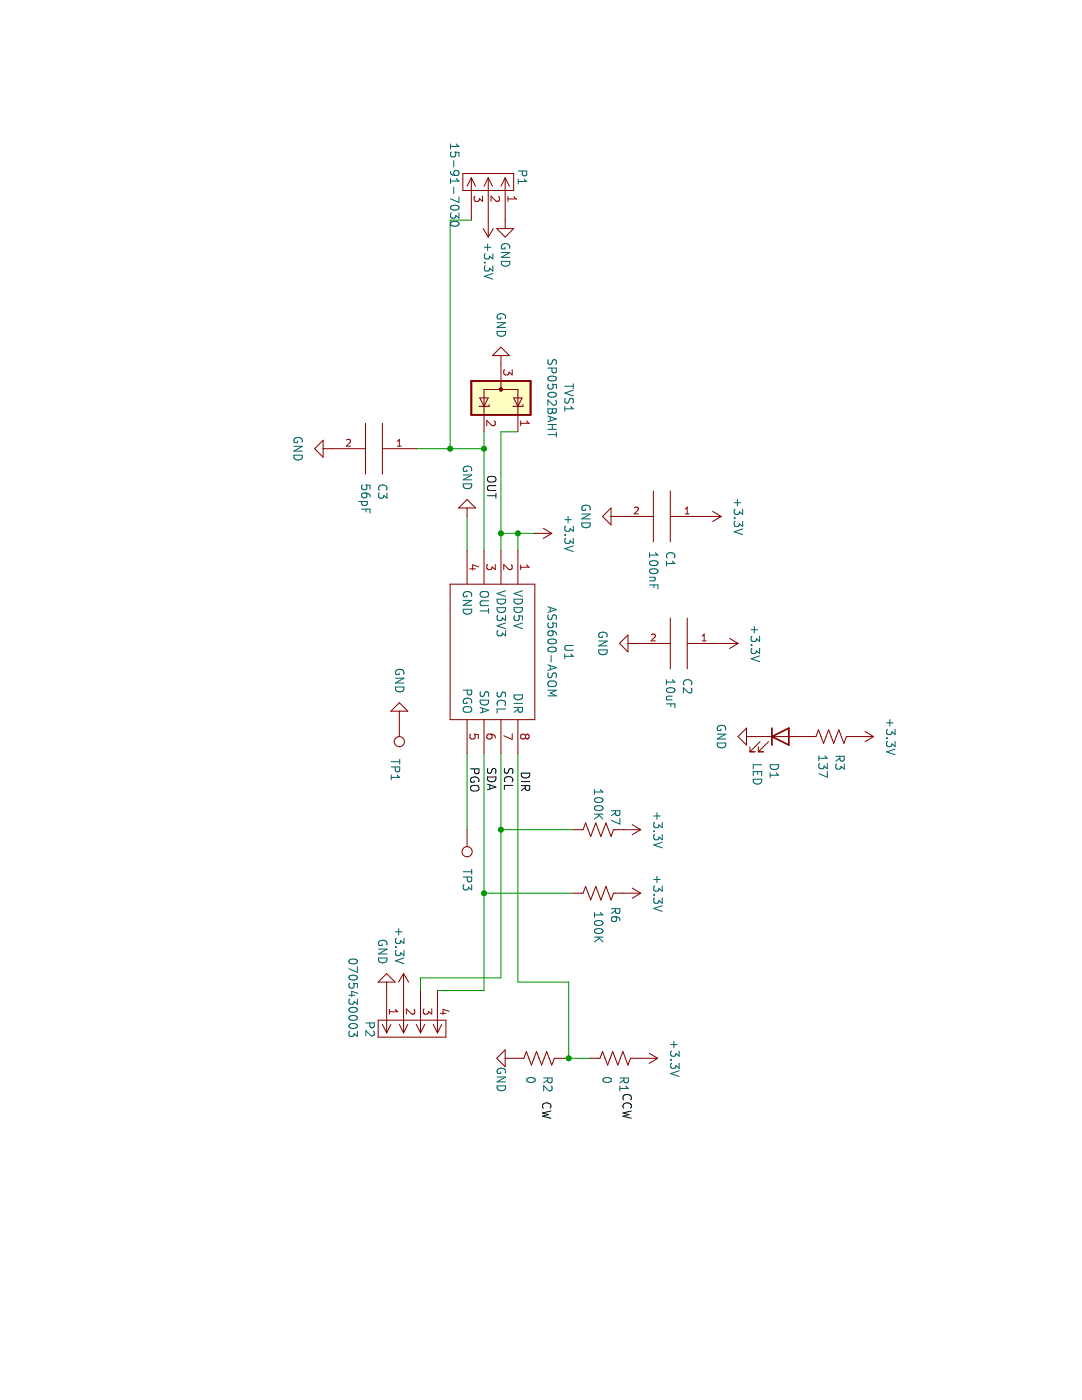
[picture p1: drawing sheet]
(kicad_sch (version 20230121) (generator eeschema)

 (paper "A5")

 (title_block
  (title "MAVcoder - Magnetic Shaft Encoder")
  (date "2023-03-06")
  (rev "4")
  (company "4272 Maverick Robotics"))

 (lib_symbols
  (symbol "Connector:TestPoint" (pin_numbers hide) (pin_names (offset 0.762) hide) (in_bom yes) (on_board yes)
   (property "Reference" "TP" (at 0 6.858 0) (effects (font (size 1.27 1.27))))
   (property "Value" "TestPoint" (at 0 5.08 0) (effects (font (size 1.27 1.27))))
   (property "Footprint" "" (at 5.08 0 0) (effects (font (size 1.27 1.27)) hide))
   (property "Datasheet" "~" (at 5.08 0 0) (effects (font (size 1.27 1.27)) hide))
   (symbol "TestPoint_0_1"
    (circle (center 0 3.302) (radius 0.762) (stroke (width 0) (type default)) (fill (type none))))
   (symbol "TestPoint_1_1"
    (pin passive line (at 0 0 90) (length 2.54) (name "1" (effects (font (size 1.27 1.27)))) (number "1" (effects (font (size 1.27 1.27)))))))
  (symbol "Device:LED" (pin_numbers hide) (pin_names (offset 1.016) hide) (in_bom yes) (on_board yes)
   (property "Reference" "D" (at 0 2.54 0) (effects (font (size 1.27 1.27))))
   (property "Value" "LED" (at 0 -2.54 0) (effects (font (size 1.27 1.27))))
   (property "Footprint" "" (at 0 0 0) (effects (font (size 1.27 1.27)) hide))
   (property "Datasheet" "~" (at 0 0 0) (effects (font (size 1.27 1.27)) hide))
   (symbol "LED_0_1"
    (polyline (pts (xy -1.27 -1.27) (xy -1.27 1.27)) (stroke (width 0.254) (type default)) (fill (type none)))
    (polyline (pts (xy -1.27 0) (xy 1.27 0)) (stroke (width 0) (type default)) (fill (type none)))
    (polyline (pts (xy 1.27 -1.27) (xy 1.27 1.27) (xy -1.27 0) (xy 1.27 -1.27)) (stroke (width 0.254) (type default)) (fill (type none)))
    (polyline (pts (xy -3.048 -0.762) (xy -4.572 -2.286) (xy -3.81 -2.286) (xy -4.572 -2.286) (xy -4.572 -1.524)) (stroke (width 0) (type default)) (fill (type none)))
    (polyline (pts (xy -1.778 -0.762) (xy -3.302 -2.286) (xy -2.54 -2.286) (xy -3.302 -2.286) (xy -3.302 -1.524)) (stroke (width 0) (type default)) (fill (type none))))
   (symbol "LED_1_1"
    (pin passive line (at -3.81 0 0) (length 2.54) (name "K" (effects (font (size 1.27 1.27)))) (number "1" (effects (font (size 1.27 1.27)))))
    (pin passive line (at 3.81 0 180) (length 2.54) (name "A" (effects (font (size 1.27 1.27)))) (number "2" (effects (font (size 1.27 1.27)))))))
  (symbol "Device:R_US" (pin_numbers hide) (pin_names (offset 0)) (in_bom yes) (on_board yes)
   (property "Reference" "R" (at 2.54 0 90) (effects (font (size 1.27 1.27))))
   (property "Value" "R_US" (at -2.54 0 90) (effects (font (size 1.27 1.27))))
   (property "Footprint" "" (at 1.016 -0.254 90) (effects (font (size 1.27 1.27)) hide))
   (property "Datasheet" "~" (at 0 0 0) (effects (font (size 1.27 1.27)) hide))
   (symbol "R_US_0_1"
    (polyline (pts (xy 0 -2.286) (xy 0 -2.54)) (stroke (width 0) (type default)) (fill (type none)))
    (polyline (pts (xy 0 2.286) (xy 0 2.54)) (stroke (width 0) (type default)) (fill (type none)))
    (polyline (pts (xy 0 -0.762) (xy 1.016 -1.143) (xy 0 -1.524) (xy -1.016 -1.905) (xy 0 -2.286)) (stroke (width 0) (type default)) (fill (type none)))
    (polyline (pts (xy 0 0.762) (xy 1.016 0.381) (xy 0 0) (xy -1.016 -0.381) (xy 0 -0.762)) (stroke (width 0) (type default)) (fill (type none)))
    (polyline (pts (xy 0 2.286) (xy 1.016 1.905) (xy 0 1.524) (xy -1.016 1.143) (xy 0 0.762)) (stroke (width 0) (type default)) (fill (type none))))
   (symbol "R_US_1_1"
    (pin passive line (at 0 3.81 270) (length 1.27) (name "~" (effects (font (size 1.27 1.27)))) (number "1" (effects (font (size 1.27 1.27)))))
    (pin passive line (at 0 -3.81 90) (length 1.27) (name "~" (effects (font (size 1.27 1.27)))) (number "2" (effects (font (size 1.27 1.27)))))))
  (symbol "Power_Protection:SP0502BAHT" (pin_names hide) (in_bom yes) (on_board yes)
   (property "Reference" "D" (at 5.715 2.54 0) (effects (font (size 1.27 1.27)) (justify left)))
   (property "Value" "SP0502BAHT" (at 5.715 0.635 0) (effects (font (size 1.27 1.27)) (justify left)))
   (property "Footprint" "Package_TO_SOT_SMD:SOT-23" (at 5.715 -1.27 0) (effects (font (size 1.27 1.27)) (justify left) hide))
   (property "Datasheet" "http://www.littelfuse.com/~/media/files/littelfuse/technical%20resources/documents/data%20sheets/sp05xxba.pdf" (at 3.175 3.175 0) (effects (font (size 1.27 1.27)) hide))
   (symbol "SP0502BAHT_0_0"
    (pin passive line (at 0 -5.08 90) (length 2.54) (name "A" (effects (font (size 1.27 1.27)))) (number "3" (effects (font (size 1.27 1.27))))))
   (symbol "SP0502BAHT_0_1"
    (rectangle (start -4.445 2.54) (end 4.445 -2.54) (stroke (width 0.254) (type default)) (fill (type background)))
    (circle (center 0 -1.27) (radius 0.254) (stroke (width 0) (type default)) (fill (type outline)))
    (polyline (pts (xy -2.54 2.54) (xy -2.54 1.27)) (stroke (width 0) (type default)) (fill (type none)))
    (polyline (pts (xy 0 -1.27) (xy 0 -2.54)) (stroke (width 0) (type default)) (fill (type none)))
    (polyline (pts (xy 2.54 2.54) (xy 2.54 1.27)) (stroke (width 0) (type default)) (fill (type none)))
    (polyline (pts (xy -3.302 1.016) (xy -3.302 1.27) (xy -1.905 1.27) (xy -1.778 1.27)) (stroke (width 0) (type default)) (fill (type none)))
    (polyline (pts (xy -2.54 1.27) (xy -2.54 -1.27) (xy 2.54 -1.27) (xy 2.54 1.27)) (stroke (width 0) (type default)) (fill (type none)))
    (polyline (pts (xy -2.54 1.27) (xy -1.905 0) (xy -3.175 0) (xy -2.54 1.27)) (stroke (width 0) (type default)) (fill (type none)))
    (polyline (pts (xy 1.778 1.016) (xy 1.778 1.27) (xy 3.175 1.27) (xy 3.302 1.27)) (stroke (width 0) (type default)) (fill (type none)))
    (polyline (pts (xy 2.54 1.27) (xy 1.905 0) (xy 3.175 0) (xy 2.54 1.27)) (stroke (width 0) (type default)) (fill (type none))))
   (symbol "SP0502BAHT_1_1"
    (pin passive line (at -2.54 5.08 270) (length 2.54) (name "K" (effects (font (size 1.27 1.27)))) (number "1" (effects (font (size 1.27 1.27)))))
    (pin passive line (at 2.54 5.08 270) (length 2.54) (name "K" (effects (font (size 1.27 1.27)))) (number "2" (effects (font (size 1.27 1.27)))))))
  (symbol "import:0015912045" (pin_names (offset 0.762)) (in_bom yes) (on_board yes)
   (property "Reference" "P?" (at 3.81 7.62 0) (effects (font (size 1.27 1.27)) (justify left)))
   (property "Value" "0015912045" (at -5.715 -5.08 0) (effects (font (size 1.27 1.27)) (justify left)))
   (property "Footprint" "0015912045" (at 16.51 2.54 0) (effects (font (size 1.27 1.27)) (justify left) hide))
   (property "Datasheet" "https://www.molex.com/pdm_docs/sd/015912045_sd.pdf" (at 16.51 0 0) (effects (font (size 1.27 1.27)) (justify left) hide))
   (property "Description" "2.54mm Pitch SL Wire-to-Board Header, Low Profile, Surface Mount, Single Row, Right-Angle, 3.05mm Pocket, Shrouded, with Press-fit Plastic Peg,  Circuits, Tin (Sn) Plating, Embossed Tape Packaging" (at 16.51 -2.54 0) (effects (font (size 1.27 1.27)) (justify left) hide))
   (property "Height" "7.38" (at 16.51 -5.08 0) (effects (font (size 1.27 1.27)) (justify left) hide))
   (property "Manufacturer_Name" "Molex" (at 16.51 -7.62 0) (effects (font (size 1.27 1.27)) (justify left) hide))
   (property "Manufacturer_Part_Number" "0015912045" (at 16.51 -10.16 0) (effects (font (size 1.27 1.27)) (justify left) hide))
   (property "Mouser Part Number" "N/A" (at 16.51 -12.7 0) (effects (font (size 1.27 1.27)) (justify left) hide))
   (property "Mouser Price/Stock" "https://www.mouser.com/Search/Refine.aspx?Keyword=N%2FA" (at 16.51 -15.24 0) (effects (font (size 1.27 1.27)) (justify left) hide))
   (property "Arrow Part Number" "0015912045" (at 16.51 -17.78 0) (effects (font (size 1.27 1.27)) (justify left) hide))
   (property "Arrow Price/Stock" "https://www.arrow.com/en/products/0015912045/molex" (at 16.51 -20.32 0) (effects (font (size 1.27 1.27)) (justify left) hide))
   (symbol "0015912045_0_0"
    (pin passive line (at -0.635 5.08 0) (length 6.35) (name "" (effects (font (size 1.27 1.27)))) (number "1" (effects (font (size 1.27 1.27)))))
    (pin passive line (at -0.635 2.54 0) (length 6.35) (name "" (effects (font (size 1.27 1.27)))) (number "2" (effects (font (size 1.27 1.27)))))
    (pin passive line (at -0.635 0 0) (length 6.35) (name "" (effects (font (size 1.27 1.27)))) (number "3" (effects (font (size 1.27 1.27)))))
    (pin passive line (at -0.635 -2.54 0) (length 6.35) (name "" (effects (font (size 1.27 1.27)))) (number "4" (effects (font (size 1.27 1.27))))))
   (symbol "0015912045_0_1"
    (polyline (pts (xy 5.715 -2.54) (xy 4.445 -3.175)) (stroke (width 0) (type default)) (fill (type none)))
    (polyline (pts (xy 5.715 -2.54) (xy 4.445 -1.905)) (stroke (width 0) (type default)) (fill (type none)))
    (polyline (pts (xy 5.715 0) (xy 4.445 -0.635)) (stroke (width 0) (type default)) (fill (type none)))
    (polyline (pts (xy 5.715 0) (xy 4.445 0.635)) (stroke (width 0) (type default)) (fill (type none)))
    (polyline (pts (xy 5.715 2.54) (xy 4.445 1.905)) (stroke (width 0) (type default)) (fill (type none)))
    (polyline (pts (xy 5.715 2.54) (xy 4.445 3.175)) (stroke (width 0) (type default)) (fill (type none)))
    (polyline (pts (xy 5.715 5.08) (xy 4.445 4.445)) (stroke (width 0) (type default)) (fill (type none)))
    (polyline (pts (xy 5.715 5.08) (xy 4.445 5.715)) (stroke (width 0) (type default)) (fill (type none)))
    (polyline (pts (xy 3.81 6.35) (xy 6.35 6.35) (xy 6.35 -3.81) (xy 3.81 -3.81) (xy 3.81 6.35)) (stroke (width 0.1524) (type default)) (fill (type none)))))
  (symbol "import:15-91-7030" (pin_names (offset 0.762)) (in_bom yes) (on_board yes)
   (property "Reference" "P?" (at 3.175 5.08 0) (effects (font (size 1.27 1.27)) (justify left)))
   (property "Value" "15-91-7030" (at -6.985 -5.08 0) (effects (font (size 1.27 1.27)) (justify left)))
   (property "Footprint" "15917030" (at 16.51 2.54 0) (effects (font (size 1.27 1.27)) (justify left) hide))
   (property "Datasheet" "https://componentsearchengine.com/Datasheets/1/15-91-7030.pdf" (at 16.51 0 0) (effects (font (size 1.27 1.27)) (justify left) hide))
   (property "Description" "2.54mm Pitch SL Wire-to-Board Header, Low Profile, Surface Mount, Single Row, Right-Angle, 3.05mm Pocket, Shrouded, with Press-fit Plastic Peg,  Circuits, Tin (Sn) Plating, Embossed Tape Packaging" (at 16.51 -2.54 0) (effects (font (size 1.27 1.27)) (justify left) hide))
   (property "Height" "7.38" (at 16.51 -5.08 0) (effects (font (size 1.27 1.27)) (justify left) hide))
   (property "Mouser Part Number" "538-15-91-7030" (at 16.51 -7.62 0) (effects (font (size 1.27 1.27)) (justify left) hide))
   (property "Mouser Price/Stock" "https://www.mouser.com/Search/Refine.aspx?Keyword=538-15-91-7030" (at 16.51 -10.16 0) (effects (font (size 1.27 1.27)) (justify left) hide))
   (property "Manufacturer_Name" "Molex" (at 16.51 -12.7 0) (effects (font (size 1.27 1.27)) (justify left) hide))
   (property "Manufacturer_Part_Number" "15-91-7030" (at 16.51 -15.24 0) (effects (font (size 1.27 1.27)) (justify left) hide))
   (symbol "15-91-7030_0_0"
    (pin passive line (at -1.27 2.54 0) (length 6.35) (name "" (effects (font (size 1.27 1.27)))) (number "1" (effects (font (size 1.27 1.27)))))
    (pin passive line (at -1.27 0 0) (length 6.35) (name "" (effects (font (size 1.27 1.27)))) (number "2" (effects (font (size 1.27 1.27)))))
    (pin passive line (at -1.27 -2.54 0) (length 6.35) (name "" (effects (font (size 1.27 1.27)))) (number "3" (effects (font (size 1.27 1.27))))))
   (symbol "15-91-7030_0_1"
    (polyline (pts (xy 5.08 -2.54) (xy 3.81 -3.175)) (stroke (width 0) (type default)) (fill (type none)))
    (polyline (pts (xy 5.08 -2.54) (xy 3.81 -1.905)) (stroke (width 0) (type default)) (fill (type none)))
    (polyline (pts (xy 5.08 0) (xy 3.81 -0.635)) (stroke (width 0) (type default)) (fill (type none)))
    (polyline (pts (xy 5.08 0) (xy 3.81 0.635)) (stroke (width 0) (type default)) (fill (type none)))
    (polyline (pts (xy 5.08 2.54) (xy 3.81 1.905)) (stroke (width 0) (type default)) (fill (type none)))
    (polyline (pts (xy 5.08 2.54) (xy 3.81 3.175)) (stroke (width 0) (type default)) (fill (type none)))
    (polyline (pts (xy 3.175 3.81) (xy 5.715 3.81) (xy 5.715 -3.81) (xy 3.175 -3.81) (xy 3.175 3.81)) (stroke (width 0.1524) (type default)) (fill (type none)))))
  (symbol "import:AS5600-ASOM" (pin_names (offset 0.762)) (in_bom yes) (on_board yes)
   (property "Reference" "IC" (at 26.67 7.62 0) (effects (font (size 1.27 1.27)) (justify left)))
   (property "Value" "AS5600-ASOM" (at 26.67 5.08 0) (effects (font (size 1.27 1.27)) (justify left)))
   (property "Footprint" "SOIC127P600X175-8N" (at 26.67 2.54 0) (effects (font (size 1.27 1.27)) (justify left) hide))
   (property "Datasheet" "https://datasheet.datasheetarchive.com/originals/distributors/DKDS-11/214624.pdf" (at 26.67 0 0) (effects (font (size 1.27 1.27)) (justify left) hide))
   (property "Description" "IC SENSOR MAG ROTARY 12BIT 8SOIC" (at 26.67 -2.54 0) (effects (font (size 1.27 1.27)) (justify left) hide))
   (property "Height" "1.75" (at 26.67 -5.08 0) (effects (font (size 1.27 1.27)) (justify left) hide))
   (property "Mouser Part Number" "985-AS5600-ASOM" (at 26.67 -7.62 0) (effects (font (size 1.27 1.27)) (justify left) hide))
   (property "Mouser Price/Stock" "https://www.mouser.co.uk/ProductDetail/ams/AS5600-ASOM?qs=KTMMzrZdriG6aU1h9lJCUQ%3D%3D" (at 26.67 -10.16 0) (effects (font (size 1.27 1.27)) (justify left) hide))
   (property "Manufacturer_Name" "ams" (at 26.67 -12.7 0) (effects (font (size 1.27 1.27)) (justify left) hide))
   (property "Manufacturer_Part_Number" "AS5600-ASOM" (at 26.67 -15.24 0) (effects (font (size 1.27 1.27)) (justify left) hide))
   (symbol "AS5600-ASOM_0_0"
    (pin passive line (at 0 0 0) (length 5.08) (name "VDD5V" (effects (font (size 1.27 1.27)))) (number "1" (effects (font (size 1.27 1.27)))))
    (pin passive line (at 0 -2.54 0) (length 5.08) (name "VDD3V3" (effects (font (size 1.27 1.27)))) (number "2" (effects (font (size 1.27 1.27)))))
    (pin passive line (at 0 -5.08 0) (length 5.08) (name "OUT" (effects (font (size 1.27 1.27)))) (number "3" (effects (font (size 1.27 1.27)))))
    (pin passive line (at 0 -7.62 0) (length 5.08) (name "GND" (effects (font (size 1.27 1.27)))) (number "4" (effects (font (size 1.27 1.27)))))
    (pin passive line (at 30.48 -7.62 180) (length 5.08) (name "PGO" (effects (font (size 1.27 1.27)))) (number "5" (effects (font (size 1.27 1.27)))))
    (pin passive line (at 30.48 -5.08 180) (length 5.08) (name "SDA" (effects (font (size 1.27 1.27)))) (number "6" (effects (font (size 1.27 1.27)))))
    (pin passive line (at 30.48 -2.54 180) (length 5.08) (name "SCL" (effects (font (size 1.27 1.27)))) (number "7" (effects (font (size 1.27 1.27)))))
    (pin passive line (at 30.48 0 180) (length 5.08) (name "DIR" (effects (font (size 1.27 1.27)))) (number "8" (effects (font (size 1.27 1.27))))))
   (symbol "AS5600-ASOM_0_1"
    (polyline (pts (xy 5.08 2.54) (xy 25.4 2.54) (xy 25.4 -10.16) (xy 5.08 -10.16) (xy 5.08 2.54)) (stroke (width 0.1524) (type default)) (fill (type none)))))
  (symbol "power:+3.3V" (power) (pin_names (offset 0)) (in_bom yes) (on_board yes)
   (property "Reference" "#PWR" (at 0 -3.81 0) (effects (font (size 1.27 1.27)) hide))
   (property "Value" "+3.3V" (at 0 3.556 0) (effects (font (size 1.27 1.27))))
   (property "Footprint" "" (at 0 0 0) (effects (font (size 1.27 1.27)) hide))
   (property "Datasheet" "" (at 0 0 0) (effects (font (size 1.27 1.27)) hide))
   (symbol "+3.3V_0_1"
    (polyline (pts (xy -0.762 1.27) (xy 0 2.54)) (stroke (width 0) (type default)) (fill (type none)))
    (polyline (pts (xy 0 0) (xy 0 2.54)) (stroke (width 0) (type default)) (fill (type none)))
    (polyline (pts (xy 0 2.54) (xy 0.762 1.27)) (stroke (width 0) (type default)) (fill (type none))))
   (symbol "+3.3V_1_1"
    (pin power_in line (at 0 0 90) (length 0) hide (name "+3.3V" (effects (font (size 1.27 1.27)))) (number "1" (effects (font (size 1.27 1.27)))))))
  (symbol "power:GND" (power) (pin_names (offset 0)) (in_bom yes) (on_board yes)
   (property "Reference" "#PWR" (at 0 -6.35 0) (effects (font (size 1.27 1.27)) hide))
   (property "Value" "GND" (at 0 -3.81 0) (effects (font (size 1.27 1.27))))
   (property "Footprint" "" (at 0 0 0) (effects (font (size 1.27 1.27)) hide))
   (property "Datasheet" "" (at 0 0 0) (effects (font (size 1.27 1.27)) hide))
   (symbol "GND_0_1"
    (polyline (pts (xy 0 0) (xy 0 -1.27) (xy 1.27 -1.27) (xy 0 -2.54) (xy -1.27 -1.27) (xy 0 -1.27)) (stroke (width 0) (type default)) (fill (type none))))
   (symbol "GND_1_1"
    (pin power_in line (at 0 0 270) (length 0) hide (name "GND" (effects (font (size 1.27 1.27)))) (number "1" (effects (font (size 1.27 1.27)))))))
  (symbol "pspice:C" (pin_names (offset 0.254)) (in_bom yes) (on_board yes)
   (property "Reference" "C" (at 2.54 3.81 90) (effects (font (size 1.27 1.27))))
   (property "Value" "C" (at 2.54 -3.81 90) (effects (font (size 1.27 1.27))))
   (property "Footprint" "" (at 0 0 0) (effects (font (size 1.27 1.27)) hide))
   (property "Datasheet" "~" (at 0 0 0) (effects (font (size 1.27 1.27)) hide))
   (symbol "C_0_1"
    (polyline (pts (xy -3.81 -1.27) (xy 3.81 -1.27)) (stroke (width 0) (type default)) (fill (type none)))
    (polyline (pts (xy -3.81 1.27) (xy 3.81 1.27)) (stroke (width 0) (type default)) (fill (type none))))
   (symbol "C_1_1"
    (pin passive line (at 0 6.35 270) (length 5.08) (name "~" (effects (font (size 1.016 1.016)))) (number "1" (effects (font (size 1.016 1.016)))))
    (pin passive line (at 0 -6.35 90) (length 5.08) (name "~" (effects (font (size 1.016 1.016)))) (number "2" (effects (font (size 1.016 1.016)))))))
  (symbol "pspice:CAP" (pin_names (offset 0.254)) (in_bom yes) (on_board yes)
   (property "Reference" "C" (at 2.54 3.81 90) (effects (font (size 1.27 1.27))))
   (property "Value" "CAP" (at 2.54 -3.81 90) (effects (font (size 1.27 1.27))))
   (property "Footprint" "" (at 0 0 0) (effects (font (size 1.27 1.27)) hide))
   (property "Datasheet" "~" (at 0 0 0) (effects (font (size 1.27 1.27)) hide))
   (symbol "CAP_0_1"
    (polyline (pts (xy -3.81 -1.27) (xy 3.81 -1.27)) (stroke (width 0) (type default)) (fill (type none)))
    (polyline (pts (xy -3.81 1.27) (xy 3.81 1.27)) (stroke (width 0) (type default)) (fill (type none))))
   (symbol "CAP_1_1"
    (pin passive line (at 0 6.35 270) (length 5.08) (name "~" (effects (font (size 1.016 1.016)))) (number "1" (effects (font (size 1.016 1.016)))))
    (pin passive line (at 0 -6.35 90) (length 5.08) (name "~" (effects (font (size 1.016 1.016)))) (number "2" (effects (font (size 1.016 1.016))))))))

 (junction (at 124.46 80.01) (diameter 0) (color 0 0 0 0))
 (junction (at 80.01 80.01) (diameter 0) (color 0 0 0 0))
 (junction (at 80.01 77.47) (diameter 0) (color 0 0 0 0))
 (junction (at 67.31 87.63) (diameter 0) (color 0 0 0 0))
 (junction (at 67.31 82.55) (diameter 0) (color 0 0 0 0))
 (junction (at 158.75 69.85) (diameter 0) (color 0 0 0 0))
 (junction (at 133.985 82.55) (diameter 0) (color 0 0 0 0))

 (wire (pts (xy 80.01 80.01) (xy 64.77 80.01)) (stroke (width 0) (type default)))
 (wire (pts (xy 146.685 92.075) (xy 148.59 92.075)) (stroke (width 0) (type default)))
 (wire (pts (xy 124.46 69.215) (xy 124.46 80.01)) (stroke (width 0) (type default)))
 (wire (pts (xy 77.47 85.09) (xy 82.55 85.09)) (stroke (width 0) (type default)))
 (wire (pts (xy 133.985 82.55) (xy 133.985 69.215)) (stroke (width 0) (type default)))
 (wire (pts (xy 113.03 77.47) (xy 147.32 77.47)) (stroke (width 0) (type default)))
 (wire (pts (xy 113.03 85.09) (xy 124.46 85.09)) (stroke (width 0) (type default)))
 (wire (pts (xy 158.75 66.675) (xy 158.75 69.85)) (stroke (width 0) (type default)))
 (wire (pts (xy 158.75 69.85) (xy 158.75 70.485)) (stroke (width 0) (type default)))
 (wire (pts (xy 67.31 87.63) (xy 67.31 92.71)) (stroke (width 0) (type default)))
 (wire (pts (xy 80.01 74.93) (xy 80.01 77.47)) (stroke (width 0) (type default)))
 (wire (pts (xy 33.02 84.455) (xy 33.02 87.63)) (stroke (width 0) (type default)))
 (wire (pts (xy 67.31 82.55) (xy 82.55 82.55)) (stroke (width 0) (type default)))
 (wire (pts (xy 148.59 82.55) (xy 148.59 89.535)) (stroke (width 0) (type default)))
 (wire (pts (xy 82.55 80.01) (xy 80.01 80.01)) (stroke (width 0) (type default)))
 (wire (pts (xy 147.32 77.47) (xy 147.32 69.85)) (stroke (width 0) (type default)))
 (wire (pts (xy 124.46 80.01) (xy 146.685 80.01)) (stroke (width 0) (type default)))
 (wire (pts (xy 146.685 80.01) (xy 146.685 92.075)) (stroke (width 0) (type default)))
 (wire (pts (xy 113.03 80.01) (xy 124.46 80.01)) (stroke (width 0) (type default)))
 (wire (pts (xy 80.01 80.01) (xy 80.01 77.47)) (stroke (width 0) (type default)))
 (wire (pts (xy 133.985 82.55) (xy 148.59 82.55)) (stroke (width 0) (type default)))
 (wire (pts (xy 67.31 82.55) (xy 67.31 87.63)) (stroke (width 0) (type default)))
 (wire (pts (xy 113.03 82.55) (xy 133.985 82.55)) (stroke (width 0) (type default)))
 (wire (pts (xy 80.01 77.47) (xy 82.55 77.47)) (stroke (width 0) (type default)))
 (wire (pts (xy 64.77 82.55) (xy 67.31 82.55)) (stroke (width 0) (type default)))
 (wire (pts (xy 64.77 80.01) (xy 64.77 77.47)) (stroke (width 0) (type default)))
 (wire (pts (xy 147.32 69.85) (xy 158.75 69.85)) (stroke (width 0) (type default)))
 (wire (pts (xy 33.02 87.63) (xy 67.31 87.63)) (stroke (width 0) (type default)))

 (label "PGO" (at 114.935 85.09 0) (fields_autoplaced) (effects (font (size 1.27 1.27)) (justify left bottom)))
 (label "CW" (at 165.1 74.295 0) (fields_autoplaced) (effects (font (size 1.27 1.27)) (justify left bottom)))
 (label "SDA" (at 114.935 82.55 0) (fields_autoplaced) (effects (font (size 1.27 1.27)) (justify left bottom)))
 (label "SCL" (at 114.935 80.01 0) (fields_autoplaced) (effects (font (size 1.27 1.27)) (justify left bottom)))
 (label "OUT" (at 71.12 82.55 0) (fields_autoplaced) (effects (font (size 1.27 1.27)) (justify left bottom)))
 (label "CCW" (at 163.83 62.23 0) (fields_autoplaced) (effects (font (size 1.27 1.27)) (justify left bottom)))
 (label "DIR" (at 115.57 77.47 0) (fields_autoplaced) (effects (font (size 1.27 1.27)) (justify left bottom)))

 (symbol (lib_id "power:GND") (at 77.47 85.09 270) (unit 1) (in_bom yes) (on_board yes) (dnp no) (fields_autoplaced)
  (property "Reference" "#PWR0106" (at 71.12 85.09 0) (effects (font (size 1.27 1.27)) hide))
  (property "Value" "GND" (at 73.66 85.0899 90) (effects (font (size 1.27 1.27)) (justify right)))
  (property "Footprint" "" (at 77.47 85.09 0) (effects (font (size 1.27 1.27)) hide))
  (property "Datasheet" "" (at 77.47 85.09 0) (effects (font (size 1.27 1.27)) hide)) (pin "1")
  (instances (project "4272MAVcoder_R4" (path "" (reference "#PWR0106") (unit 1)))))

 (symbol (lib_id "power:+3.3V") (at 33.02 81.915 270) (unit 1) (in_bom yes) (on_board yes) (dnp no) (fields_autoplaced)
  (property "Reference" "#PWR0113" (at 29.21 81.915 0) (effects (font (size 1.27 1.27)) hide))
  (property "Value" "+3.3V" (at 36.195 81.9149 90) (effects (font (size 1.27 1.27)) (justify left)))
  (property "Footprint" "" (at 33.02 81.915 0) (effects (font (size 1.27 1.27)) hide))
  (property "Datasheet" "" (at 33.02 81.915 0) (effects (font (size 1.27 1.27)) hide)) (pin "1")
  (instances (project "4272MAVcoder_R4" (path "" (reference "#PWR0113") (unit 1)))))

 (symbol (lib_id "Power_Protection:SP0502BAHT") (at 59.69 80.01 270) (unit 1) (in_bom yes) (on_board yes) (dnp no) (fields_autoplaced)
  (property "Reference" "TVS1" (at 59.69 69.85 90) (effects (font (size 1.27 1.27))))
  (property "Value" "SP0502BAHT" (at 59.69 72.39 90) (effects (font (size 1.27 1.27))))
  (property "Footprint" "Package_TO_SOT_SMD:SOT-23" (at 58.42 85.725 0) (effects (font (size 1.27 1.27)) (justify left) hide))
  (property "Datasheet" "http://www.littelfuse.com/~/media/files/littelfuse/technical%20resources/documents/data%20sheets/sp05xxba.pdf" (at 62.865 83.185 0) (effects (font (size 1.27 1.27)) hide)) (pin "3") (pin "1") (pin "2")
  (instances (project "4272MAVcoder_R4" (path "" (reference "TVS1") (unit 1)))))

 (symbol (lib_id "power:+3.3V") (at 158.75 59.055 0) (unit 1) (in_bom yes) (on_board yes) (dnp no) (fields_autoplaced)
  (property "Reference" "#PWR0111" (at 158.75 62.865 0) (effects (font (size 1.27 1.27)) hide))
  (property "Value" "+3.3V" (at 158.75 53.975 0) (effects (font (size 1.27 1.27))))
  (property "Footprint" "" (at 158.75 59.055 0) (effects (font (size 1.27 1.27)) hide))
  (property "Datasheet" "" (at 158.75 59.055 0) (effects (font (size 1.27 1.27)) hide)) (pin "1")
  (instances (project "4272MAVcoder_R4" (path "" (reference "#PWR0111") (unit 1)))))

 (symbol (lib_id "Device:R_US") (at 158.75 62.865 0) (unit 1) (in_bom yes) (on_board yes) (dnp no) (fields_autoplaced)
  (property "Reference" "R1" (at 161.29 61.5949 0) (effects (font (size 1.27 1.27)) (justify left)))
  (property "Value" "0" (at 161.29 64.1349 0) (effects (font (size 1.27 1.27)) (justify left)))
  (property "Footprint" "Resistor_SMD:R_0603_1608Metric_Pad0.98x0.95mm_HandSolder" (at 159.766 63.119 90) (effects (font (size 1.27 1.27)) hide))
  (property "Datasheet" "~" (at 158.75 62.865 0) (effects (font (size 1.27 1.27)) hide)) (pin "1") (pin "2")
  (instances (project "4272MAVcoder_R4" (path "" (reference "R1") (unit 1)))))

 (symbol (lib_id "power:GND") (at 96.52 59.69 0) (unit 1) (in_bom yes) (on_board yes) (dnp no) (fields_autoplaced)
  (property "Reference" "#PWR0103" (at 96.52 66.04 0) (effects (font (size 1.27 1.27)) hide))
  (property "Value" "GND" (at 96.52 64.77 0) (effects (font (size 1.27 1.27))))
  (property "Footprint" "" (at 96.52 59.69 0) (effects (font (size 1.27 1.27)) hide))
  (property "Datasheet" "" (at 96.52 59.69 0) (effects (font (size 1.27 1.27)) hide)) (pin "1")
  (instances (project "4272MAVcoder_R4" (path "" (reference "#PWR0103") (unit 1)))))

 (symbol (lib_id "Device:R_US") (at 110.49 30.48 0) (unit 1) (in_bom yes) (on_board yes) (dnp no) (fields_autoplaced)
  (property "Reference" "R3" (at 113.03 29.2099 0) (effects (font (size 1.27 1.27)) (justify left)))
  (property "Value" "137" (at 113.03 31.7499 0) (effects (font (size 1.27 1.27)) (justify left)))
  (property "Footprint" "Resistor_SMD:R_0603_1608Metric_Pad0.98x0.95mm_HandSolder" (at 111.506 30.734 90) (effects (font (size 1.27 1.27)) hide))
  (property "Datasheet" "~" (at 110.49 30.48 0) (effects (font (size 1.27 1.27)) hide)) (pin "1") (pin "2")
  (instances (project "4272MAVcoder_R4" (path "" (reference "R3") (unit 1)))))

 (symbol (lib_id "import:0015912045") (at 149.225 92.075 0) (mirror x) (unit 1) (in_bom yes) (on_board yes) (dnp no)
  (property "Reference" "P2" (at 153.035 99.695 0) (effects (font (size 1.27 1.27)) (justify left)))
  (property "Value" "0705430003" (at 143.51 102.235 0) (effects (font (size 1.27 1.27)) (justify left)))
  (property "Footprint" "Connector_Molex:Molex_SL_171971-0004_1x04_P2.54mm_Vertical" (at 165.735 94.615 0) (effects (font (size 1.27 1.27)) (justify left) hide))
  (property "Datasheet" "https://www.molex.com/pdm_docs/sd/015912045_sd.pdf" (at 165.735 92.075 0) (effects (font (size 1.27 1.27)) (justify left) hide))
  (property "Description" "2.54mm Pitch SL Wire-to-Board Header, Low Profile, Surface Mount, Single Row, Right-Angle, 3.05mm Pocket, Shrouded, with Press-fit Plastic Peg,  Circuits, Tin (Sn) Plating, Embossed Tape Packaging" (at 165.735 89.535 0) (effects (font (size 1.27 1.27)) (justify left) hide))
  (property "Height" "7.38" (at 165.735 86.995 0) (effects (font (size 1.27 1.27)) (justify left) hide))
  (property "Manufacturer_Name" "Molex" (at 165.735 84.455 0) (effects (font (size 1.27 1.27)) (justify left) hide))
  (property "Manufacturer_Part_Number" "0015912045" (at 165.735 81.915 0) (effects (font (size 1.27 1.27)) (justify left) hide))
  (property "Mouser Part Number" "N/A" (at 165.735 79.375 0) (effects (font (size 1.27 1.27)) (justify left) hide))
  (property "Mouser Price/Stock" "https://www.mouser.com/Search/Refine.aspx?Keyword=N%2FA" (at 165.735 76.835 0) (effects (font (size 1.27 1.27)) (justify left) hide))
  (property "Arrow Part Number" "0015912045" (at 165.735 74.295 0) (effects (font (size 1.27 1.27)) (justify left) hide))
  (property "Arrow Price/Stock" "https://www.arrow.com/en/products/0015912045/molex" (at 165.735 71.755 0) (effects (font (size 1.27 1.27)) (justify left) hide)) (pin "1") (pin "2") (pin "3") (pin "4")
  (instances (project "4272MAVspark_R3" (path "" (reference "P2") (unit 1))) (project "4272MAVcoder_R4" (path "" (reference "P2") (unit 1)))))

 (symbol (lib_id "Device:LED") (at 110.49 38.1 90) (unit 1) (in_bom yes) (on_board yes) (dnp no) (fields_autoplaced)
  (property "Reference" "D1" (at 114.3 39.0525 90) (effects (font (size 1.27 1.27)) (justify right)))
  (property "Value" "LED" (at 114.3 41.5925 90) (effects (font (size 1.27 1.27)) (justify right)))
  (property "Footprint" "LED_THT:LED_D3.0mm" (at 110.49 38.1 0) (effects (font (size 1.27 1.27)) hide))
  (property "Datasheet" "~" (at 110.49 38.1 0) (effects (font (size 1.27 1.27)) hide)) (pin "1") (pin "2")
  (instances (project "4272MAVcoder_R4" (path "" (reference "D1") (unit 1)))))

 (symbol (lib_id "power:GND") (at 158.75 78.105 0) (unit 1) (in_bom yes) (on_board yes) (dnp no)
  (property "Reference" "#PWR0110" (at 158.75 84.455 0) (effects (font (size 1.27 1.27)) hide))
  (property "Value" "GND" (at 161.925 80.01 0) (effects (font (size 1.27 1.27))))
  (property "Footprint" "" (at 158.75 78.105 0) (effects (font (size 1.27 1.27)) hide))
  (property "Datasheet" "" (at 158.75 78.105 0) (effects (font (size 1.27 1.27)) hide)) (pin "1")
  (instances (project "4272MAVcoder_R4" (path "" (reference "#PWR0110") (unit 1)))))

 (symbol (lib_id "Connector:TestPoint") (at 107.95 95.25 270) (unit 1) (in_bom yes) (on_board yes) (dnp no) (fields_autoplaced)
  (property "Reference" "TP1" (at 113.665 95.885 90) (effects (font (size 1.27 1.27)) (justify left)))
  (property "Value" "TestPoint" (at 113.665 96.5199 90) (effects (font (size 1.27 1.27)) (justify left) hide))
  (property "Footprint" "TestPoint:TestPoint_THTPad_1.0x1.0mm_Drill0.5mm" (at 107.95 100.33 0) (effects (font (size 1.27 1.27)) hide))
  (property "Datasheet" "~" (at 107.95 100.33 0) (effects (font (size 1.27 1.27)) hide)) (pin "1")
  (instances (project "4272MAVcoder_R4" (path "" (reference "TP1") (unit 1)))))

 (symbol (lib_id "power:+3.3V") (at 80.01 74.93 0) (unit 1) (in_bom yes) (on_board yes) (dnp no) (fields_autoplaced)
  (property "Reference" "#PWR0109" (at 80.01 78.74 0) (effects (font (size 1.27 1.27)) hide))
  (property "Value" "+3.3V" (at 80.01 69.85 0) (effects (font (size 1.27 1.27))))
  (property "Footprint" "" (at 80.01 74.93 0) (effects (font (size 1.27 1.27)) hide))
  (property "Datasheet" "" (at 80.01 74.93 0) (effects (font (size 1.27 1.27)) hide)) (pin "1")
  (instances (project "4272MAVcoder_R4" (path "" (reference "#PWR0109") (unit 1)))))

 (symbol (lib_id "power:GND") (at 110.49 41.91 0) (unit 1) (in_bom yes) (on_board yes) (dnp no) (fields_autoplaced)
  (property "Reference" "#PWR0105" (at 110.49 48.26 0) (effects (font (size 1.27 1.27)) hide))
  (property "Value" "GND" (at 110.49 46.99 0) (effects (font (size 1.27 1.27))))
  (property "Footprint" "" (at 110.49 41.91 0) (effects (font (size 1.27 1.27)) hide))
  (property "Datasheet" "" (at 110.49 41.91 0) (effects (font (size 1.27 1.27)) hide)) (pin "1")
  (instances (project "4272MAVcoder_R4" (path "" (reference "#PWR0105") (unit 1)))))

 (symbol (lib_id "import:AS5600-ASOM") (at 82.55 77.47 0) (unit 1) (in_bom yes) (on_board yes) (dnp no) (fields_autoplaced)
  (property "Reference" "U1" (at 97.79 69.85 0) (effects (font (size 1.27 1.27))))
  (property "Value" "AS5600-ASOM" (at 97.79 72.39 0) (effects (font (size 1.27 1.27))))
  (property "Footprint" "Package_SO:SOIC-8_3.9x4.9mm_P1.27mm" (at 109.22 74.93 0) (effects (font (size 1.27 1.27)) (justify left) hide))
  (property "Datasheet" "https://datasheet.datasheetarchive.com/originals/distributors/DKDS-11/214624.pdf" (at 109.22 77.47 0) (effects (font (size 1.27 1.27)) (justify left) hide))
  (property "Description" "IC SENSOR MAG ROTARY 12BIT 8SOIC" (at 109.22 80.01 0) (effects (font (size 1.27 1.27)) (justify left) hide))
  (property "Height" "1.75" (at 109.22 82.55 0) (effects (font (size 1.27 1.27)) (justify left) hide))
  (property "Mouser Part Number" "985-AS5600-ASOM" (at 109.22 85.09 0) (effects (font (size 1.27 1.27)) (justify left) hide))
  (property "Mouser Price/Stock" "https://www.mouser.co.uk/ProductDetail/ams/AS5600-ASOM?qs=KTMMzrZdriG6aU1h9lJCUQ%3D%3D" (at 109.22 87.63 0) (effects (font (size 1.27 1.27)) (justify left) hide))
  (property "Manufacturer_Name" "ams" (at 109.22 90.17 0) (effects (font (size 1.27 1.27)) (justify left) hide))
  (property "Manufacturer_Part_Number" "AS5600-ASOM" (at 109.22 92.71 0) (effects (font (size 1.27 1.27)) (justify left) hide)) (pin "1") (pin "2") (pin "3") (pin "4") (pin "5") (pin "6") (pin "7") (pin "8")
  (instances (project "4272MAVcoder_R4" (path "" (reference "U1") (unit 1)))))

 (symbol (lib_id "Connector:TestPoint") (at 124.46 85.09 270) (unit 1) (in_bom yes) (on_board yes) (dnp no) (fields_autoplaced)
  (property "Reference" "TP3" (at 130.175 85.0899 90) (effects (font (size 1.27 1.27)) (justify left)))
  (property "Value" "TestPoint" (at 130.175 86.3599 90) (effects (font (size 1.27 1.27)) (justify left) hide))
  (property "Footprint" "TestPoint:TestPoint_THTPad_1.0x1.0mm_Drill0.5mm" (at 124.46 90.17 0) (effects (font (size 1.27 1.27)) hide))
  (property "Datasheet" "~" (at 124.46 90.17 0) (effects (font (size 1.27 1.27)) hide)) (pin "1")
  (instances (project "4272MAVcoder_R4" (path "" (reference "TP3") (unit 1)))))

 (symbol (lib_id "power:+3.3V") (at 124.46 61.595 0) (unit 1) (in_bom yes) (on_board yes) (dnp no) (fields_autoplaced)
  (property "Reference" "#PWR0116" (at 124.46 65.405 0) (effects (font (size 1.27 1.27)) hide))
  (property "Value" "+3.3V" (at 124.46 56.515 0) (effects (font (size 1.27 1.27))))
  (property "Footprint" "" (at 124.46 61.595 0) (effects (font (size 1.27 1.27)) hide))
  (property "Datasheet" "" (at 124.46 61.595 0) (effects (font (size 1.27 1.27)) hide)) (pin "1")
  (instances (project "4272MAVcoder_R4" (path "" (reference "#PWR0116") (unit 1)))))

 (symbol (lib_id "Device:R_US") (at 158.75 74.295 0) (unit 1) (in_bom yes) (on_board yes) (dnp no) (fields_autoplaced)
  (property "Reference" "R2" (at 161.29 73.0249 0) (effects (font (size 1.27 1.27)) (justify left)))
  (property "Value" "0" (at 161.29 75.5649 0) (effects (font (size 1.27 1.27)) (justify left)))
  (property "Footprint" "Resistor_SMD:R_0603_1608Metric_Pad0.98x0.95mm_HandSolder" (at 159.766 74.549 90) (effects (font (size 1.27 1.27)) hide))
  (property "Datasheet" "~" (at 158.75 74.295 0) (effects (font (size 1.27 1.27)) hide)) (pin "1") (pin "2")
  (instances (project "4272MAVcoder_R4" (path "" (reference "R2") (unit 1)))))

 (symbol (lib_id "power:GND") (at 33.02 79.375 90) (unit 1) (in_bom yes) (on_board yes) (dnp no) (fields_autoplaced)
  (property "Reference" "#PWR0114" (at 39.37 79.375 0) (effects (font (size 1.27 1.27)) hide))
  (property "Value" "GND" (at 36.195 79.3749 90) (effects (font (size 1.27 1.27)) (justify right)))
  (property "Footprint" "" (at 33.02 79.375 0) (effects (font (size 1.27 1.27)) hide))
  (property "Datasheet" "" (at 33.02 79.375 0) (effects (font (size 1.27 1.27)) hide)) (pin "1")
  (instances (project "4272MAVcoder_R4" (path "" (reference "#PWR0114") (unit 1)))))

 (symbol (lib_id "power:+3.3V") (at 77.47 49.53 0) (unit 1) (in_bom yes) (on_board yes) (dnp no) (fields_autoplaced)
  (property "Reference" "#PWR0102" (at 77.47 53.34 0) (effects (font (size 1.27 1.27)) hide))
  (property "Value" "+3.3V" (at 77.47 44.45 0) (effects (font (size 1.27 1.27))))
  (property "Footprint" "" (at 77.47 49.53 0) (effects (font (size 1.27 1.27)) hide))
  (property "Datasheet" "" (at 77.47 49.53 0) (effects (font (size 1.27 1.27)) hide)) (pin "1")
  (instances (project "4272MAVcoder_R4" (path "" (reference "#PWR0102") (unit 1)))))

 (symbol (lib_id "Device:R_US") (at 133.985 65.405 180) (unit 1) (in_bom yes) (on_board yes) (dnp no)
  (property "Reference" "R6" (at 135.89 62.865 0) (effects (font (size 1.27 1.27)) (justify right)))
  (property "Value" "100K" (at 136.525 65.405 0) (effects (font (size 1.27 1.27)) (justify right)))
  (property "Footprint" "Resistor_SMD:R_0603_1608Metric_Pad0.98x0.95mm_HandSolder" (at 132.969 65.151 90) (effects (font (size 1.27 1.27)) hide))
  (property "Datasheet" "~" (at 133.985 65.405 0) (effects (font (size 1.27 1.27)) hide)) (pin "1") (pin "2")
  (instances (project "4272MAVcoder_R4" (path "" (reference "R6") (unit 1)))))

 (symbol (lib_id "power:+3.3V") (at 148.59 94.615 90) (unit 1) (in_bom yes) (on_board yes) (dnp no) (fields_autoplaced)
  (property "Reference" "#PWR02" (at 152.4 94.615 0) (effects (font (size 1.27 1.27)) hide))
  (property "Value" "+3.3V" (at 144.78 95.25 90) (effects (font (size 1.27 1.27)) (justify left)))
  (property "Footprint" "" (at 148.59 94.615 0) (effects (font (size 1.27 1.27)) hide))
  (property "Datasheet" "" (at 148.59 94.615 0) (effects (font (size 1.27 1.27)) hide)) (pin "1")
  (instances (project "4272MAVcoder_R4" (path "" (reference "#PWR02") (unit 1)))))

 (symbol (lib_id "pspice:CAP") (at 67.31 99.06 0) (unit 1) (in_bom yes) (on_board yes) (dnp no) (fields_autoplaced)
  (property "Reference" "C3" (at 72.39 97.7899 0) (effects (font (size 1.27 1.27)) (justify left)))
  (property "Value" "56pF" (at 72.39 100.3299 0) (effects (font (size 1.27 1.27)) (justify left)))
  (property "Footprint" "Capacitor_SMD:C_0603_1608Metric_Pad1.08x0.95mm_HandSolder" (at 67.31 99.06 0) (effects (font (size 1.27 1.27)) hide))
  (property "Datasheet" "~" (at 67.31 99.06 0) (effects (font (size 1.27 1.27)) hide)) (pin "1") (pin "2")
  (instances (project "4272MAVcoder_R4" (path "" (reference "C3") (unit 1)))))

 (symbol (lib_id "Device:R_US") (at 124.46 65.405 180) (unit 1) (in_bom yes) (on_board yes) (dnp no)
  (property "Reference" "R7" (at 122.555 62.865 0) (effects (font (size 1.27 1.27))))
  (property "Value" "100K" (at 120.65 65.405 0) (effects (font (size 1.27 1.27))))
  (property "Footprint" "Resistor_SMD:R_0603_1608Metric_Pad0.98x0.95mm_HandSolder" (at 123.444 65.151 90) (effects (font (size 1.27 1.27)) hide))
  (property "Datasheet" "~" (at 124.46 65.405 0) (effects (font (size 1.27 1.27)) hide)) (pin "1") (pin "2")
  (instances (project "4272MAVcoder_R4" (path "" (reference "R7") (unit 1)))))

 (symbol (lib_id "power:+3.3V") (at 110.49 26.67 0) (unit 1) (in_bom yes) (on_board yes) (dnp no) (fields_autoplaced)
  (property "Reference" "#PWR0107" (at 110.49 30.48 0) (effects (font (size 1.27 1.27)) hide))
  (property "Value" "+3.3V" (at 110.49 21.59 0) (effects (font (size 1.27 1.27))))
  (property "Footprint" "" (at 110.49 26.67 0) (effects (font (size 1.27 1.27)) hide))
  (property "Datasheet" "" (at 110.49 26.67 0) (effects (font (size 1.27 1.27)) hide)) (pin "1")
  (instances (project "4272MAVcoder_R4" (path "" (reference "#PWR0107") (unit 1)))))

 (symbol (lib_id "power:GND") (at 77.47 62.23 0) (unit 1) (in_bom yes) (on_board yes) (dnp no) (fields_autoplaced)
  (property "Reference" "#PWR0104" (at 77.47 68.58 0) (effects (font (size 1.27 1.27)) hide))
  (property "Value" "GND" (at 77.47 67.31 0) (effects (font (size 1.27 1.27))))
  (property "Footprint" "" (at 77.47 62.23 0) (effects (font (size 1.27 1.27)) hide))
  (property "Datasheet" "" (at 77.47 62.23 0) (effects (font (size 1.27 1.27)) hide)) (pin "1")
  (instances (project "4272MAVcoder_R4" (path "" (reference "#PWR0104") (unit 1)))))

 (symbol (lib_id "power:+3.3V") (at 96.52 46.99 0) (unit 1) (in_bom yes) (on_board yes) (dnp no) (fields_autoplaced)
  (property "Reference" "#PWR0101" (at 96.52 50.8 0) (effects (font (size 1.27 1.27)) hide))
  (property "Value" "+3.3V" (at 96.52 41.91 0) (effects (font (size 1.27 1.27))))
  (property "Footprint" "" (at 96.52 46.99 0) (effects (font (size 1.27 1.27)) hide))
  (property "Datasheet" "" (at 96.52 46.99 0) (effects (font (size 1.27 1.27)) hide)) (pin "1")
  (instances (project "4272MAVcoder_R4" (path "" (reference "#PWR0101") (unit 1)))))

 (symbol (lib_id "pspice:C") (at 96.52 53.34 0) (unit 1) (in_bom yes) (on_board yes) (dnp no) (fields_autoplaced)
  (property "Reference" "C2" (at 101.6 52.0699 0) (effects (font (size 1.27 1.27)) (justify left)))
  (property "Value" "10uF" (at 101.6 54.6099 0) (effects (font (size 1.27 1.27)) (justify left)))
  (property "Footprint" "Capacitor_SMD:C_0805_2012Metric_Pad1.18x1.45mm_HandSolder" (at 96.52 53.34 0) (effects (font (size 1.27 1.27)) hide))
  (property "Datasheet" "~" (at 96.52 53.34 0) (effects (font (size 1.27 1.27)) hide)) (pin "1") (pin "2")
  (instances (project "4272MAVcoder_R4" (path "" (reference "C2") (unit 1)))))

 (symbol (lib_id "power:GND") (at 148.59 97.155 270) (unit 1) (in_bom yes) (on_board yes) (dnp no) (fields_autoplaced)
  (property "Reference" "#PWR01" (at 142.24 97.155 0) (effects (font (size 1.27 1.27)) hide))
  (property "Value" "GND" (at 144.78 97.79 90) (effects (font (size 1.27 1.27)) (justify right)))
  (property "Footprint" "" (at 148.59 97.155 0) (effects (font (size 1.27 1.27)) hide))
  (property "Datasheet" "" (at 148.59 97.155 0) (effects (font (size 1.27 1.27)) hide)) (pin "1")
  (instances (project "4272MAVcoder_R4" (path "" (reference "#PWR01") (unit 1)))))

 (symbol (lib_id "power:GND") (at 107.95 95.25 270) (unit 1) (in_bom yes) (on_board yes) (dnp no) (fields_autoplaced)
  (property "Reference" "#PWR03" (at 101.6 95.25 0) (effects (font (size 1.27 1.27)) hide))
  (property "Value" "GND" (at 104.14 95.2499 90) (effects (font (size 1.27 1.27)) (justify right)))
  (property "Footprint" "" (at 107.95 95.25 0) (effects (font (size 1.27 1.27)) hide))
  (property "Datasheet" "" (at 107.95 95.25 0) (effects (font (size 1.27 1.27)) hide)) (pin "1")
  (instances (project "4272MAVcoder_R4" (path "" (reference "#PWR03") (unit 1)))))

 (symbol (lib_id "pspice:C") (at 77.47 55.88 0) (unit 1) (in_bom yes) (on_board yes) (dnp no) (fields_autoplaced)
  (property "Reference" "C1" (at 82.55 54.6099 0) (effects (font (size 1.27 1.27)) (justify left)))
  (property "Value" "100nF" (at 82.55 57.1499 0) (effects (font (size 1.27 1.27)) (justify left)))
  (property "Footprint" "Capacitor_SMD:C_0603_1608Metric_Pad1.08x0.95mm_HandSolder" (at 77.47 55.88 0) (effects (font (size 1.27 1.27)) hide))
  (property "Datasheet" "~" (at 77.47 55.88 0) (effects (font (size 1.27 1.27)) hide)) (pin "1") (pin "2")
  (instances (project "4272MAVcoder_R4" (path "" (reference "C1") (unit 1)))))

 (symbol (lib_id "power:GND") (at 67.31 105.41 0) (unit 1) (in_bom yes) (on_board yes) (dnp no) (fields_autoplaced)
  (property "Reference" "#PWR0115" (at 67.31 111.76 0) (effects (font (size 1.27 1.27)) hide))
  (property "Value" "GND" (at 67.31 110.49 0) (effects (font (size 1.27 1.27))))
  (property "Footprint" "" (at 67.31 105.41 0) (effects (font (size 1.27 1.27)) hide))
  (property "Datasheet" "" (at 67.31 105.41 0) (effects (font (size 1.27 1.27)) hide)) (pin "1")
  (instances (project "4272MAVcoder_R4" (path "" (reference "#PWR0115") (unit 1)))))

 (symbol (lib_id "power:+3.3V") (at 133.985 61.595 0) (unit 1) (in_bom yes) (on_board yes) (dnp no) (fields_autoplaced)
  (property "Reference" "#PWR0112" (at 133.985 65.405 0) (effects (font (size 1.27 1.27)) hide))
  (property "Value" "+3.3V" (at 133.985 56.515 0) (effects (font (size 1.27 1.27))))
  (property "Footprint" "" (at 133.985 61.595 0) (effects (font (size 1.27 1.27)) hide))
  (property "Datasheet" "" (at 133.985 61.595 0) (effects (font (size 1.27 1.27)) hide)) (pin "1")
  (instances (project "4272MAVcoder_R4" (path "" (reference "#PWR0112") (unit 1)))))

 (symbol (lib_id "import:15-91-7030") (at 31.75 81.915 0) (mirror y) (unit 1) (in_bom yes) (on_board yes) (dnp no)
  (property "Reference" "P3" (at 27.94 76.835 0) (effects (font (size 1.27 1.27)) (justify left)))
  (property "Value" "15-91-7030" (at 34.29 86.995 0) (effects (font (size 1.27 1.27)) (justify left)))
  (property "Footprint" "Library Loader:705550037" (at 15.24 79.375 0) (effects (font (size 1.27 1.27)) (justify left) hide))
  (property "Datasheet" "https://componentsearchengine.com/Datasheets/1/15-91-7030.pdf" (at 15.24 81.915 0) (effects (font (size 1.27 1.27)) (justify left) hide))
  (property "Description" "2.54mm Pitch SL Wire-to-Board Header, Low Profile, Surface Mount, Single Row, Right-Angle, 3.05mm Pocket, Shrouded, with Press-fit Plastic Peg,  Circuits, Tin (Sn) Plating, Embossed Tape Packaging" (at 15.24 84.455 0) (effects (font (size 1.27 1.27)) (justify left) hide))
  (property "Height" "7.38" (at 15.24 86.995 0) (effects (font (size 1.27 1.27)) (justify left) hide))
  (property "Mouser Part Number" "538-15-91-7030" (at 15.24 89.535 0) (effects (font (size 1.27 1.27)) (justify left) hide))
  (property "Mouser Price/Stock" "https://www.mouser.com/Search/Refine.aspx?Keyword=538-15-91-7030" (at 15.24 92.075 0) (effects (font (size 1.27 1.27)) (justify left) hide))
  (property "Manufacturer_Name" "Molex" (at 15.24 94.615 0) (effects (font (size 1.27 1.27)) (justify left) hide))
  (property "Manufacturer_Part_Number" "15-91-7030" (at 15.24 97.155 0) (effects (font (size 1.27 1.27)) (justify left) hide)) (pin "1") (pin "2") (pin "3")
  (instances (project "4272SparkMaxBreakout" (path "" (reference "P3") (unit 1))) (project "4272MAVcoder_R4" (path "" (reference "P1") (unit 1)))))

 (symbol (lib_id "power:GND") (at 54.61 80.01 270) (unit 1) (in_bom yes) (on_board yes) (dnp no)
  (property "Reference" "#PWR0108" (at 48.26 80.01 0) (effects (font (size 1.27 1.27)) hide))
  (property "Value" "GND" (at 50.8 80.0099 90) (effects (font (size 1.27 1.27)) (justify right)))
  (property "Footprint" "" (at 54.61 80.01 0) (effects (font (size 1.27 1.27)) hide))
  (property "Datasheet" "" (at 54.61 80.01 0) (effects (font (size 1.27 1.27)) hide)) (pin "1")
  (instances (project "4272MAVcoder_R4" (path "" (reference "#PWR0108") (unit 1)))))

 (sheet_instances (path "" (page "1"))))
